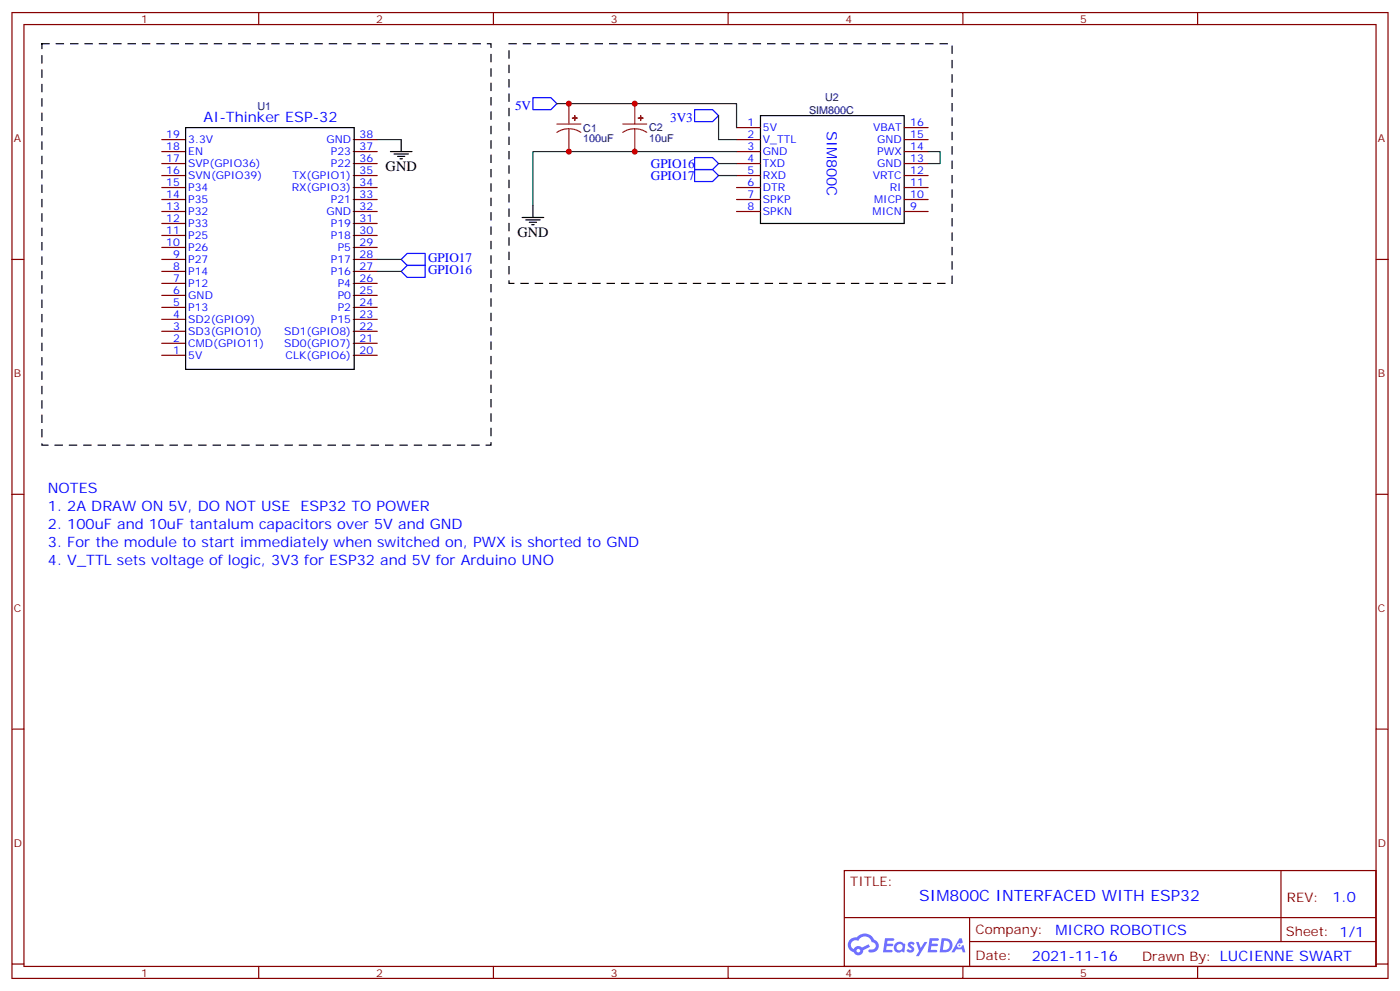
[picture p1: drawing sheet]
<svg xmlns="http://www.w3.org/2000/svg" width="412mm" height="292mm" viewBox="0 0 412 292" stroke-linecap="round" stroke-linejoin="round" font-family="sans-serif">
<g fill="none" stroke="#870000" stroke-width=".35">
<path d="M3.5 3.7h405.4v284.3h-405.4zM7.1 7.2h398.2v277.3h-398.2zM76.2 3.7v3.5M145.3 3.7v3.5M214.5 3.7v3.5M283.6 3.7v3.5M352.8 3.7v3.5M3.5 76.4h3.6M405.3 76.4h3.6M3.5 145.5h3.6M405.3 145.5h3.6M3.5 214.7h3.6"/>
<path d="M405.3 214.7h3.6M248.7 256.3h156.6v28.2h-156.6zM377.3 256.3v20.9M248.7 270.1h156.5M285.6 277.2h119.6M285.6 270.1v14.2M3.5 283.8h3.6M76.2 284.5v3.5M145.3 284.5v3.5M214.5 284.5v3.5M283.6 284.5v3.5M352.8 284.5v3.5"/>
<path d="M405.3 283.8h3.6"/>
</g>
<g fill="#5487ff">
<path d="M267.7 277.5a1.22 1.22 0 0 1 1.7 .2l-.4 .6a.47 .47 0 0 0-.3-.4 .47 .47 0 0 0-.5 .2l.1 .2a1.14 1.14 0 0 1 .8 1.8 1.14 1.14 0 0 1-1.9 0l-.2-.2 .5-.6 .7 .5a.29 .29 0 0 0 .3-.3 .29 .29 0 0 0-.2-.3 1.04 1.04 0 0 1-.6-1.7z"/>
<path d="M260.7 276.2h2.4l.3 .2-.2 .5-1.8 .1-.1 .8h1.5l.3 .4-.3 .4h-1.6l-.2 1.1h1.7l.2 .3-.2 .3-2.6 .1z"/>
<path d="M273.8 276.2h2.4l.3 .2-.1 .5-1.8 .1-.2 .8h1.6l.3 .4-.4 .4-1.6-.1-.1 1.1 1.7 .1 .2 .3-.2 .3-2.6 .1z"/>
<path d="M282.6 276.2h.7l.3 1.3-.6 .3a.69 .69 0 0 0-1 .3 .69 .69 0 0 0 .4 .9 .69 .69 0 0 0 .9-.6l.5-.2 .6 2.2h-.8l-.2-.9h-1.8l-.5 .9h-.8z"/>
<path d="M269.8 277.3h.8l.6 1.8 1.1-1.8h.9l-2.6 4.2h-.8l.9-1.5z"/>
<path d="M277.4 276.2l-.6 4.2h1.3a2.11 2.11 0 0 0 2.5-2.1 2.11 2.11 0 0 0-2.5-2.1zM278.1 277a1.39 1.39 0 0 1 1.7 1.4 1.39 1.39 0 0 1-1.8 1.2h-.3z"/>
<path d="M263.7 277.8a1.54 1.54 0 0 0-.1 2.2 1.54 1.54 0 0 0 2.2 .1l.6 .3 .3-2.3-.2-.3h-.4a1.49 1.49 0 0 0-2.4 0zM264 278.8a.94 .94 0 0 1 1.8 0 .94 .94 0 0 1-1.8 0z"/>
<path d="M250.4 276.6a2.18 2.18 0 0 0 1.1 3.7 1.44 1.44 0 0 0 1.6 .9 1.44 1.44 0 0 0 1.2-1.4l2-1.1-.5-.7-1.9 1a1.47 1.47 0 0 0-2.4 .4 1.39 1.39 0 0 1-.7-1.9 1.39 1.39 0 0 1 2-.5 2.12 2.12 0 0 1 2.2-1.3 2.12 2.12 0 0 1 1.9 1.7 1.14 1.14 0 0 1 1.1 1.4 1.14 1.14 0 0 1-1.7 .7 .43 .43 0 0 0-.5 .4 .43 .43 0 0 0 .4 .5 1.98 1.98 0 0 0 2.5-1.2 1.98 1.98 0 0 0-1.2-2.6 3.1 3.1 0 0 0-5.3-.6l-.9 .1zM252.3 279.9a.55 .55 0 0 1 1.1 0 .55 .55 0 0 1-1.1 0z"/>
<circle cx="282.6" cy="278.3" r=".26"/>
</g>
<g fill="none" stroke="#870000" stroke-width=".35">
<path d="M217 37.6h7M266.3 37.6h7.1M47.6 58.7h7.1M47.6 55.2h7.1M47.6 51.7h7.1M47.6 48.2h7.1M47.6 44.6h7.1M47.6 41.1h7.1M104.1 58.7h7M104.1 55.2h7M104.1 51.7h7M104.1 48.2h7"/>
<path d="M104.1 44.6h7M104.1 41.1h7M217 58.7h7M217 55.2h7M217 51.7h7M217 48.2h7M217 44.6h7M217 41.1h7M266.3 58.7h7.1M266.3 55.2h7.1M266.3 51.7h7.1M266.3 48.2h7.1"/>
<path d="M266.3 44.6h7.1M266.3 41.1h7.1M47.6 79.9h7.1M47.6 76.4h7.1M47.6 72.8h7.1M47.6 69.3h7.1M47.6 65.8h7.1M47.6 62.3h7.1M104.1 79.9h7M104.1 76.4h7M104.1 72.8h7M104.1 69.3h7"/>
<path d="M104.1 65.8h7M104.1 62.3h7M217 62.3h7M266.3 62.3h7.1M47.6 97.5h7.1M47.6 94h7.1M47.6 90.5h7.1M47.6 87h7.1M47.6 83.4h7.1M104.1 97.5h7M104.1 94h7M104.1 90.5h7"/>
<path d="M104.1 87h7M104.1 83.4h7M47.6 104.6h7.1M47.6 101.1h7.1M104.1 104.6h7M104.1 101.1h7"/>
</g>
<path d="M54.7 37.6h49.7v71.1h-49.7zM224 34h42.3v31.8h-42.3zM115 44.6h6.4M116.1 45.3h4.2M117.1 46h2.1M117.8 46.7h.7M118.2 41.1v3.5M153.8 64h6.4M154.9 64.7h4.2M155.9 65.4h2.1M156.6 66.1h.7M157 60.5v3.5" fill="none" stroke="#000" stroke-width=".35"/>
<path d="M157 28.8h5.3l1.7 1.7-1.7 1.8h-5.3zM204.6 32.3h5.3l1.8 1.7-1.8 1.8h-5.3zM204.6 46.4h5.3l1.8 1.8-1.8 1.7h-5.3zM204.6 49.9h5.3l1.8 1.8-1.8 1.7h-5.3zM118.2 76.4l1.7-1.8h5.3v3.5h-5.3zM118.2 79.9l1.7-1.8h5.3v3.6h-5.3z" fill="none" stroke="#00f" stroke-width=".35"/>
<path d="M164 30.5h53v7.1M211.7 34v7.1h5.3M111.1 41.1h7.1M211.7 48.2h5.3M211.7 51.7h5.3M217 44.6h-60v15.9M273.4 44.6h3.5v3.6h-3.5M111.1 79.9h7.1M111.1 76.4h7.1" fill="none" stroke="#008700" stroke-width=".35"/>
<path d="M12.3 12.9h132.3v118.2h-132.3zM149.9 12.9h130.6v70.5h-130.6z" fill="none" stroke="#000" stroke-width=".35" stroke-dasharray="2.1 2.1"/>
<path d="M164 36.5h7.1M167.6 37.9l-1.9 .3-1.7 .8M167.6 37.9l1.8 .3 1.7 .8M167.6 30.5v6M167.6 37.9v6.7M183.4 36.5h7.1M187 37.9l-1.9 .3-1.7 .8M187 37.9l1.8 .3 1.7 .8M187 30.5v6M187 37.9v6.7" fill="none" stroke="#8c2424" stroke-width=".35"/>
<g fill="#8c2424" stroke="#8c2424" stroke-width=".35">
<path d="M168.6 34.7l1.4 .1z"/>
<path d="M169.3 34v1.5z"/>
<path d="M188 34.7l1.4 .1z"/>
<path d="M188.7 34v1.5z"/>
</g>
<g fill="#c00">
<circle cx="187" cy="30.5" r=".88"/>
<circle cx="187" cy="44.6" r=".88"/>
<circle cx="167.6" cy="30.5" r=".88"/>
<circle cx="167.6" cy="44.6" r=".88"/>
</g>
<text font-size="4.6" fill="#00f" x="270.8" y="265.3">SIM800C INTERFACED WITH ESP32</text>
<g font-size="4.2" fill="#00f">
<text x="60" y="35.8">AI-Thinker ESP-32</text>
<text x="243.5" y="38.5" transform="rotate(90 243.5 38.5)">SIM800C</text>
<text x="14.1" y="145.2">NOTES</text>
<text x="14.1" y="150.5">1. 2A DRAW ON 5V, DO NOT USE ESP32 TO POWER</text>
<text x="14.1" y="155.8">2. 100uF and 10uF tantalum capacitors over 5V and GND</text>
<text x="14.1" y="161">3. For the module to start immediately w</text>
<text x="101.7" y="161">hen sw</text>
<text x="116.8" y="161">itched on, PWX is shorted to GND</text>
<text x="14.1" y="166.3">4. V_TTL sets voltage of logic, 3V3 for ESP32 and 5V for Arduino UNO</text>
<text x="392.5" y="265.6">1.0</text>
<text x="310.9" y="275.1">MICRO ROBOTICS</text>
<text x="304" y="282.9">2021-11-16</text>
</g>
<g font-size="4.2">
<text x="113.6" y="50.3">GND</text>
<text x="152.4" y="69.7">GND</text>
</g>
<g font-size="3.9" fill="#00f">
<text x="151.7" y="32.3">5V</text>
<text x="197.4" y="35.8">3V3</text>
<text x="191.7" y="49.4">GPIO16</text>
<text x="191.7" y="53">GPIO17</text>
<text x="126.1" y="77">GPIO17</text>
<text x="126.1" y="80.6">GPIO16</text>
</g>
<g font-size="3.9" fill="#800">
<text x="250.5" y="260.9">TITLE:</text>
<text x="379.1" y="265.6">REV:</text>
<text x="287.4" y="275.1">Company:</text>
<text x="378.7" y="275.7">Sheet: 1/1</text>
<text x="287.4" y="282.8">Date:</text>
<text x="336.4" y="282.8">Draw</text>
<text x="346.6" y="282.8">n By: LUCIENNE SWART</text>
</g>
<g font-size="3.2" fill="#800">
<text x="41.6" y="6.7">1</text>
<text x="110.8" y="6.7">2</text>
<text x="179.9" y="6.7">3</text>
<text x="249.1" y="6.7">4</text>
<text x="318.2" y="6.7">5</text>
<text x="4.1" y="41.8">A</text>
<text x="405.9" y="41.8">A</text>
<text x="4.1" y="110.9">B</text>
<text x="405.9" y="110.9">B</text>
<text x="4.1" y="180.1">C</text>
<text x="405.9" y="180.1">C</text>
<text x="4.1" y="249.2">D</text>
<text x="405.9" y="249.2">D</text>
<text x="41.6" y="287.5">1</text>
<text x="110.8" y="287.5">2</text>
<text x="179.9" y="287.5">3</text>
<text x="249.1" y="287.5">4</text>
<text x="318.2" y="287.5">5</text>
</g>
<g font-size="3.2" fill="#000080">
<text x="243.1" y="29.8">U2</text>
<text x="75.8" y="32.3">U1</text>
<text x="238.3" y="33.5">SIM800C</text>
<text x="171.8" y="41.9">100uF</text>
<text x="171.8" y="38.7">C1</text>
<text x="191.2" y="41.9">10uF</text>
<text x="191.2" y="38.7">C2</text>
</g>
<g font-size="3.2" fill="#00f">
<text x="49" y="40.7">19</text>
<text x="105.9" y="40.7">38</text>
<text x="220.2" y="37.2">1</text>
<text x="220.2" y="40.7">2</text>
<text x="224.7" y="38.6">5V</text>
<text x="257.2" y="38.6">VBAT</text>
<text x="268.1" y="40.7">15</text>
<text x="268.1" y="37.2">16</text>
<text x="49" y="47.7">17</text>
<text x="49" y="44.2">18</text>
<text x="55.5" y="45.6">EN</text>
<text x="55.5" y="42.1">3.3V</text>
<text x="96.2" y="42.1">GND</text>
<text x="97.5" y="45.6">P23</text>
<text x="105.9" y="47.7">36</text>
<text x="105.9" y="44.2">37</text>
<text x="220.2" y="44.3">3</text>
<text x="220.2" y="47.8">4</text>
<text x="224.7" y="42.2">V_TTL</text>
<text x="224.7" y="45.7">GND</text>
<text x="258.4" y="42.2">GND</text>
<text x="258.4" y="45.7">PWX</text>
<text x="268.1" y="47.8">13</text>
<text x="268.1" y="44.3">14</text>
<text x="49" y="51.2">16</text>
<text x="55.5" y="52.7">SVN(GPIO39)</text>
<text x="55.5" y="49.1">SVP(GPIO36)</text>
<text x="86.2" y="52.7">TX(GPIO1)</text>
<text x="97.5" y="49.1">P22</text>
<text x="105.9" y="51.2">35</text>
<text x="220.2" y="51.3">5</text>
<text x="224.7" y="49.2">TXD</text>
<text x="224.7" y="52.7">RXD</text>
<text x="257.1" y="52.7">VRTC</text>
<text x="258.4" y="49.2">GND</text>
<text x="268.1" y="51.3">12</text>
<text x="49" y="58.3">14</text>
<text x="49" y="54.8">15</text>
<text x="55.5" y="59.7">P35</text>
<text x="55.5" y="56.2">P34</text>
<text x="85.9" y="56.2">RX(GPIO3)</text>
<text x="97.5" y="59.7">P21</text>
<text x="105.9" y="58.3">33</text>
<text x="105.9" y="54.8">34</text>
<text x="220.2" y="54.9">6</text>
<text x="220.2" y="58.4">7</text>
<text x="224.7" y="56.3">DTR</text>
<text x="224.7" y="59.8">SPKP</text>
<text x="257.5" y="59.8">MICP</text>
<text x="262.1" y="56.3">RI</text>
<text x="268.1" y="58.4">10</text>
<text x="268.1" y="54.9">11</text>
<text x="49" y="65.4">12</text>
<text x="49" y="61.8">13</text>
<text x="55.5" y="63.2">P32</text>
<text x="96.2" y="63.2">GND</text>
<text x="105.9" y="65.4">31</text>
<text x="105.9" y="61.8">32</text>
<text x="220.2" y="61.9">8</text>
<text x="224.7" y="63.3">SPKN</text>
<text x="257" y="63.3">MICN</text>
<text x="268.1" y="61.9">9</text>
<text x="49" y="68.9">11</text>
<text x="55.5" y="70.3">P25</text>
<text x="55.5" y="66.8">P33</text>
<text x="97.5" y="70.3">P18</text>
<text x="97.5" y="66.8">P19</text>
<text x="105.9" y="68.9">30</text>
<text x="49" y="72.4">10</text>
<text x="51" y="75.9">9</text>
<text x="55.5" y="77.3">P27</text>
<text x="55.5" y="73.8">P26</text>
<text x="97.5" y="77.3">P17</text>
<text x="99.5" y="73.8">P5</text>
<text x="105.9" y="75.9">28</text>
<text x="105.9" y="72.4">29</text>
<text x="51" y="83">7</text>
<text x="51" y="79.5">8</text>
<text x="55.5" y="80.9">P14</text>
<text x="97.5" y="80.9">P16</text>
<text x="105.9" y="83">26</text>
<text x="105.9" y="79.5">27</text>
<text x="51" y="86.5">6</text>
<text x="55.5" y="87.9">GND</text>
<text x="55.5" y="84.4">P12</text>
<text x="99.5" y="87.9">P0</text>
<text x="99.5" y="84.4">P4</text>
<text x="105.9" y="86.5">25</text>
<text x="51" y="93.6">4</text>
<text x="51" y="90">5</text>
<text x="55.5" y="95">SD2(GPIO9)</text>
<text x="55.5" y="91.5">P13</text>
<text x="97.5" y="95">P15</text>
<text x="99.5" y="91.5">P2</text>
<text x="105.9" y="93.6">23</text>
<text x="105.9" y="90">24</text>
<text x="51" y="100.6">2</text>
<text x="51" y="97.1">3</text>
<text x="55.5" y="98.5">SD3(GPIO10)</text>
<text x="83.7" y="98.5">SD1(GPIO8)</text>
<text x="105.9" y="100.6">21</text>
<text x="105.9" y="97.1">22</text>
<text x="51" y="104.2">1</text>
<text x="55.5" y="105.6">5V</text>
<text x="55.5" y="102">CMD(GPIO11)</text>
<text x="83.7" y="102">SD0(GPIO7)</text>
<text x="84.1" y="105.6">CLK(GPIO6)</text>
<text x="105.9" y="104.2">20</text>
</g>
</svg>
